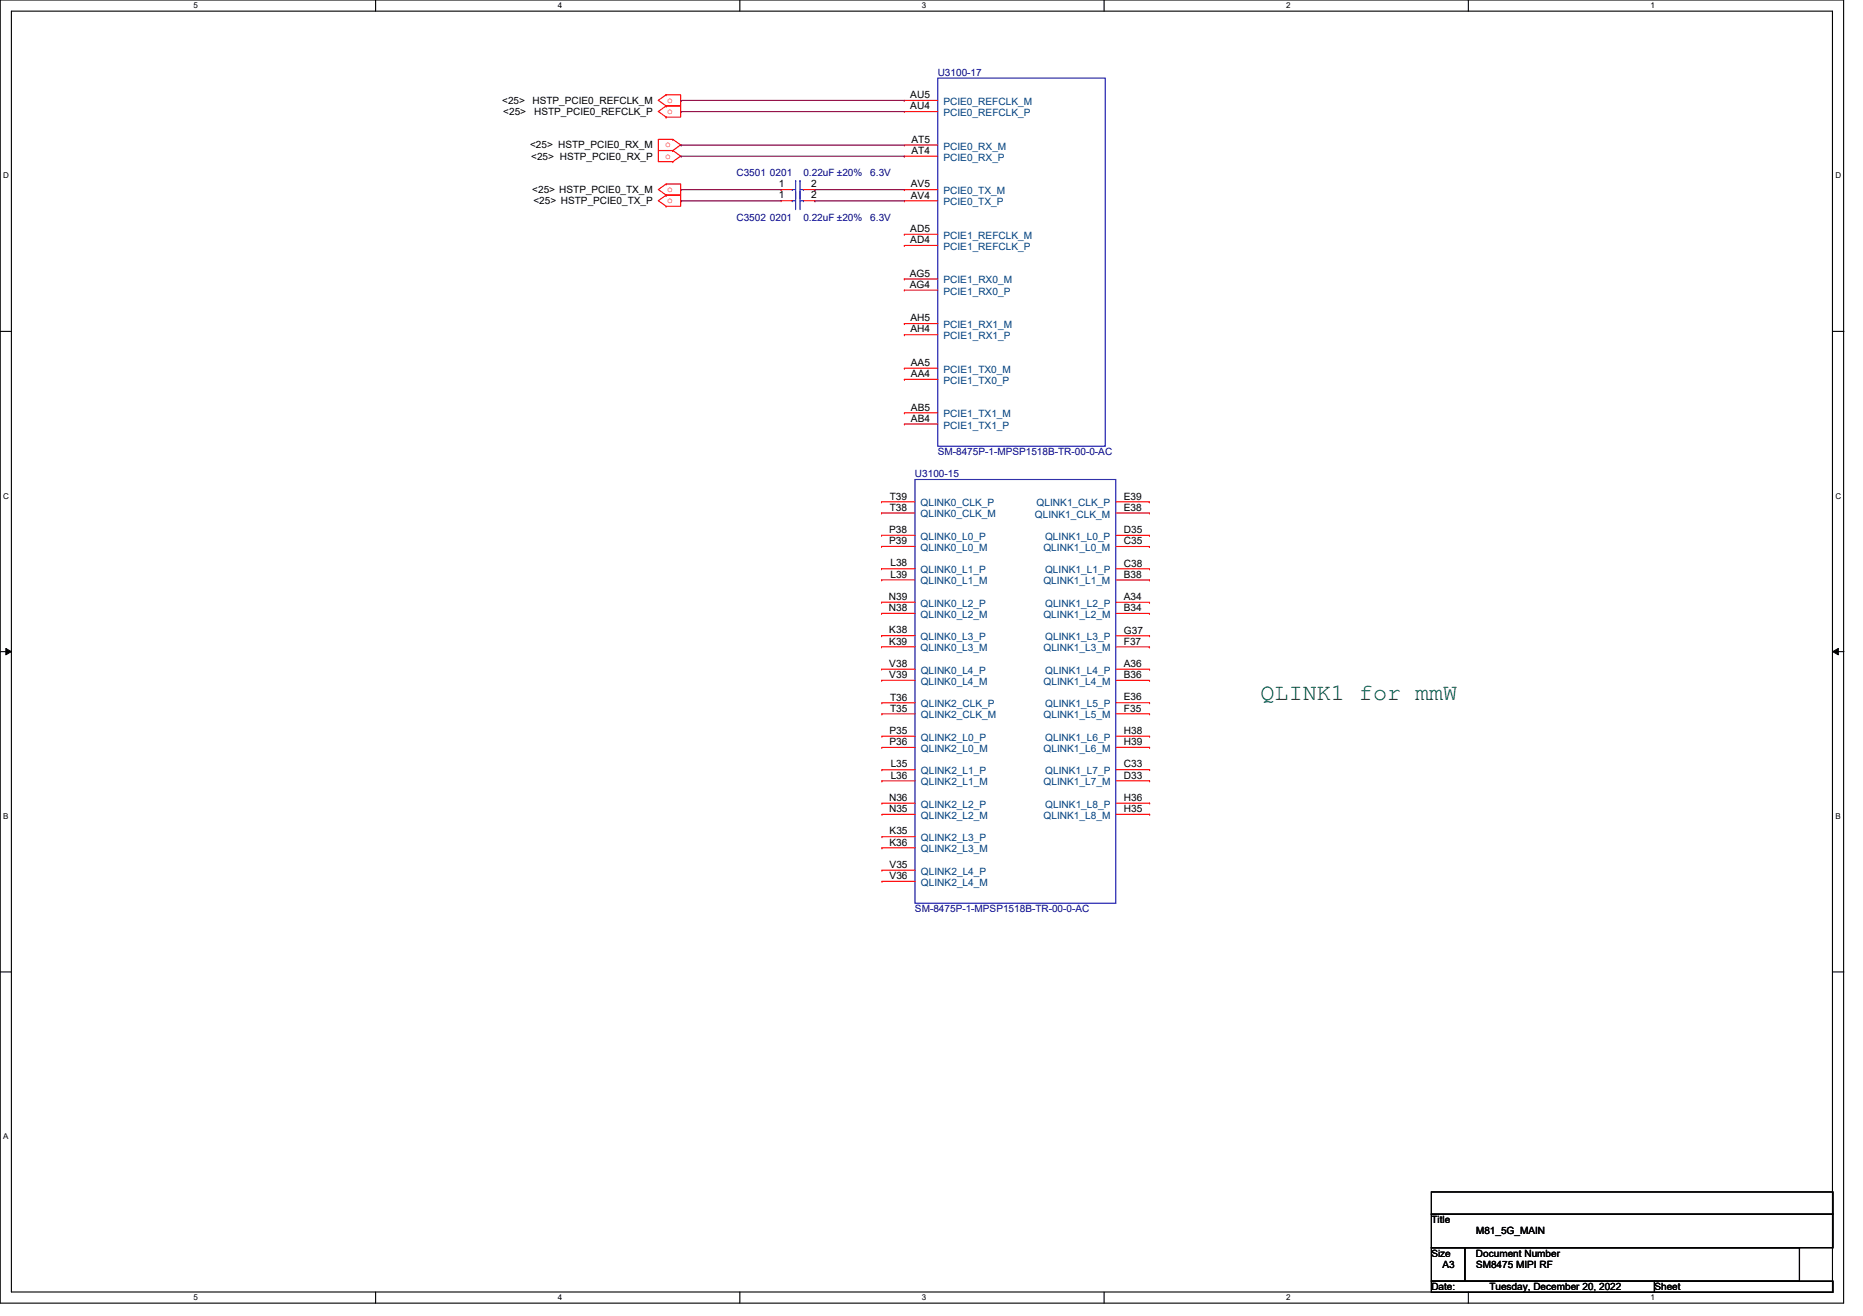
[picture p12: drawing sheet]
<svg xmlns="http://www.w3.org/2000/svg" width="297mm" height="210mm" viewBox="0 0 297 210" stroke-linecap="round" stroke-linejoin="round" font-family="sans-serif">
<path d="M0 0h293.9v207.9h-293.9zM1.8 1.8h290.4v204.3h-290.4z" fill="none" stroke="#000" stroke-width=".18"/>
<g fill="#fff">
<path d="M30.9 .2h.7v1.4h-.7z"/>
<path d="M30.9 206.3h.7v1.4h-.7z"/>
</g>
<path d="M59.9 0v1.8M59.9 206.1v1.8" fill="none" stroke="#000" stroke-width=".18"/>
<g fill="#fff">
<path d="M88.9 .2h.7v1.4h-.7z"/>
<path d="M88.9 206.3h.7v1.4h-.7z"/>
</g>
<path d="M118 0v1.8M118 206.1v1.8" fill="none" stroke="#000" stroke-width=".18"/>
<g fill="#fff">
<path d="M147 .2h.7v1.4h-.7z"/>
<path d="M147 206.3h.7v1.4h-.7z"/>
</g>
<path d="M176 0v1.8M176 206.1v1.8" fill="none" stroke="#000" stroke-width=".18"/>
<g fill="#fff">
<path d="M205.1 .2h.7v1.4h-.7z"/>
<path d="M205.1 206.3h.7v1.4h-.7z"/>
</g>
<path d="M234.1 0v1.8M234.1 206.1v1.8" fill="none" stroke="#000" stroke-width=".18"/>
<g fill="#fff">
<path d="M263.2 .2h.7v1.4h-.7z"/>
<path d="M263.2 206.3h.7v1.4h-.7z"/>
<path d="M.5 27.3h.9v1.4h-.9z"/>
<path d="M292.6 27.3h1v1.4h-1z"/>
<path d="M.5 78.4h.9v1.4h-.9z"/>
<path d="M292.7 78.4h.9v1.4h-.9z"/>
</g>
<path d="M0 52.9h1.8M292.2 52.9h1.8" fill="none" stroke="#000" stroke-width=".18"/>
<g fill="#fff">
<path d="M.5 129.5h.8v1.4h-.8z"/>
<path d="M292.7 129.5h.8v1.4h-.8z"/>
</g>
<path d="M0 103.9h1.8M292.2 103.9h1.8" fill="none" stroke="#000" stroke-width=".18"/>
<path d="M.9 103.4l.9 .5-.9 .5zM292.2 103.9l.9-.5v1z" fill="#000"/>
<path d="M.9 103.4l.9 .5-.9 .5zM292.2 103.9l.9-.5v1z" fill="none" stroke="#000" stroke-width=".16"/>
<path d="M.5 180.6h.8v1.4h-.8z" fill="#fff"/>
<path d="M0 155h1.8M292.2 155h1.8M228.2 190.1h64v3.6h-64zM228.2 193.7h64v5.3h-64zM228.2 199h5.4v5.3h-5.4zM228.2 199h5.4v5.4h-5.4zM233.6 199h53.3v5.3h-53.3zM233.6 199h53.3v5.4h-53.3zM228.2 204.3h35.6v1.8h-35.6zM228.2 204.4h35.6v1.7h-35.6zM263.8 204.3h28.4v1.8h-28.4zM263.8 204.4h28.4v1.7h-28.4z" fill="none" stroke="#000" stroke-width=".18"/>
<g fill="none" stroke="#f00" stroke-width=".18">
<path d="M106.2 15.1h.1M106.2 16.9h.1M106.2 15.1h2.3v1.8h-2.3M106.2 15.1l-1.2 .9 1.2 .9M106.2 18.7h.1M106.2 16.9h2.3v1.8h-2.3M106.2 16.9l-1.2 .9 1.2 .9M144.2 16h.1M144.2 16h5.3M144.2 17.8h.1M144.2 17.8h5.3M106.2 29.3h.1"/>
<path d="M106.2 31.1h.1M106.2 29.3h2.3v1.8h-2.3M106.2 29.3l-1.2 .9 1.2 .9M106.2 32.9h.1M106.2 31.1h2.3v1.8h-2.3M106.2 31.1l-1.2 .9 1.2 .9M107.3 22.2h.1M107.3 24h.1M107.3 22.2h-2.3v1.8h2.3M107.3 22.2l1.2 .9-1.2 .9M107.3 25.8h.1M107.3 24h-2.3v1.8h2.3"/>
<path d="M107.3 24l1.2 .9-1.2 .9M124.5 32h.1M124.5 32h1.8M124.5 30.2h.1M124.5 30.2h1.8M128.1 32h1.8M128.1 30.2h1.8M129.9 32h.1M129.9 30.2h.1M144.2 23.1h.1M144.2 23.1h5.3M144.2 24.9h.1"/>
<path d="M144.2 24.9h5.3M144.2 30.3h.1M144.2 30.3h5.3M144.2 32h.1M144.2 32h5.3M144.2 37.4h.1M144.2 37.4h5.3M144.2 39.2h.1M144.2 39.2h5.3M144.2 44.5h.1M144.2 44.5h5.3M144.2 46.3h.1"/>
<path d="M144.2 46.3h5.3M144.2 51.6h.1M144.2 51.6h5.3M144.2 53.4h.1M144.2 53.4h5.3M144.2 58.7h.1M144.2 58.7h5.3M144.2 60.5h.1M144.2 60.5h5.3M144.2 65.9h.1M144.2 65.9h5.3M144.2 67.6h.1"/>
<path d="M144.2 67.6h5.3M140.6 81.8h.1M140.6 81.8h5.3M140.6 80h.1M140.6 80h5.3M140.6 87.2h.1M140.6 87.2h5.3M140.6 85.4h.1M140.6 85.4h5.3M140.6 92.5h.1M140.6 92.5h5.3M140.6 90.7h.1"/>
<path d="M140.6 90.7h5.3M140.6 97.8h.1M140.6 97.8h5.3M140.6 96.1h.1M140.6 96.1h5.3M177.9 81.8h5.4M177.9 80.1h5.4M177.9 87.2h5.4M177.9 85.4h5.4M177.9 92.5h5.4M177.9 90.7h5.4M177.9 97.8h5.4"/>
<path d="M177.9 96.1h5.4M183.3 81.8h.1M183.3 80.1h.1M183.3 87.2h.1M183.3 85.4h.1M183.3 92.5h.1M183.3 90.7h.1M183.3 97.8h.1M183.3 96.1h.1M140.6 103.2h.1M140.6 103.2h5.3M140.6 101.4h.1"/>
<path d="M140.6 101.4h5.3M140.6 108.5h.1M140.6 108.5h5.3M140.6 106.7h.1M140.6 106.7h5.3M140.6 113.9h.1M140.6 113.9h5.3M140.6 112.1h.1M140.6 112.1h5.3M140.6 119.2h.1M140.6 119.2h5.3M140.6 117.4h.1"/>
<path d="M140.6 117.4h5.3M177.9 103.2h5.4M177.9 101.4h5.4M177.9 108.5h5.4M177.9 106.7h5.4M177.9 113.9h5.4M178 112.1h5.3M178 119.2h5.3M178 117.4h5.3M183.3 103.2h.1M183.3 101.4h.1M183.3 108.5h.1"/>
<path d="M183.3 106.7h.1M183.3 113.9h.1M183.3 112.1h.1M183.3 119.2h.1M183.3 117.4h.1M140.6 124.6h.1M140.6 124.6h5.3M140.6 122.8h.1M140.6 122.8h5.3M140.6 129.9h.1M140.6 129.9h5.3M140.6 128.1h.1"/>
<path d="M140.6 128.1h5.3M140.6 135.2h.1M140.6 135.2h5.3M140.6 133.5h.1M140.6 133.5h5.4M140.6 138.8h.1M140.6 138.8h5.4M178 124.5h5.3M178 122.8h5.3M178 129.9h5.3M178 128.1h5.3M183.3 124.5h.1"/>
<path d="M183.3 122.8h.1M183.3 129.9h.1M183.3 128.1h.1M140.6 140.6h.1M140.6 140.6h5.4"/>
</g>
<g fill="none" stroke="#00f" stroke-width=".18">
<path d="M149.5 12.5h26.7v58.7h-26.7zM126.3 32h.1M126.3 32h.6M126.3 30.2h.1M126.3 30.2h.6M126.9 30.6h.1M126.9 28.8h.1M126.9 28.8v4.6M127.6 30.6h.1M127.6 32h.5M127.6 28.8h.1M127.6 28.8v4.6"/>
<path d="M127.6 30.2h.5M128.1 32h.1M128.1 30.2h.1M145.9 76.5h32v67.6h-32z"/>
</g>
<g fill="none" stroke="#800040" stroke-width=".18">
<path d="M108.6 16h.1M108.6 17.8h.1M108.6 16h35.6M108.6 17.8h35.6M108.6 23.1h.1M108.6 24.9h.1M108.6 30.3h.1M108.6 32h.1M108.6 23.1h35.6M108.6 24.9h35.6M108.6 30.3h16M108.6 32h16"/>
<path d="M130 30.3h.1M130 32h.1M130 30.3h14.2M130 32h14.2"/>
</g>
<text font-size="3.7" fill="#008000" x="201" y="111.6">QLINK1 for mmW</text>
<g font-size="1.6">
<text x="80.1" y="16.5">&lt;25&gt;</text>
<text x="84.9" y="16.5">HSTP_PCIE0_REFCLK_M</text>
<text x="145.1" y="15.7">AU5</text>
<text x="145.1" y="17.4">AU4</text>
<text x="80.2" y="18.3">&lt;25&gt;</text>
<text x="84.5" y="23.7">&lt;25&gt; HSTP_PCIE0_RX_M</text>
<text x="85.2" y="18.3">HSTP_PCIE0_REFCLK_P</text>
<text x="145.3" y="22.8">AT5</text>
<text x="84.7" y="25.4">&lt;25&gt; HSTP_PCIE0_RX_P</text>
<text x="124.2" y="29.9">1</text>
<text x="129.3" y="29.9">2</text>
<text x="145.2" y="29.9">AV5</text>
<text x="145.3" y="24.6">AT4</text>
<text x="84.9" y="30.8">&lt;25&gt; HSTP_PCIE0_TX_M</text>
<text x="85.1" y="32.6">&lt;25&gt; HSTP_PCIE0_TX_P</text>
<text x="124.2" y="31.7">1</text>
<text x="129.3" y="31.7">2</text>
<text x="145.2" y="31.7">AV4</text>
<text x="145.1" y="37">AD5</text>
<text x="145.1" y="38.8">AD4</text>
<text x="145.1" y="44.1">AG5</text>
<text x="145.1" y="45.9">AG4</text>
<text x="145.1" y="51.3">AH5</text>
<text x="145.1" y="53">AH4</text>
<text x="145.2" y="58.4">AA5</text>
<text x="145.2" y="60.2">AA4</text>
<text x="145.2" y="65.5">AB5</text>
<text x="145.2" y="67.3">AB4</text>
<text x="141.9" y="81.5">T38</text>
<text x="141.9" y="79.7">T39</text>
<text x="179.2" y="81.5">E38</text>
<text x="179.2" y="79.7">E39</text>
<text x="141.8" y="86.8">P39</text>
<text x="141.8" y="85">P38</text>
<text x="179.2" y="86.8">C35</text>
<text x="179.2" y="85">D35</text>
<text x="141.7" y="95.7">N39</text>
<text x="142" y="92.1">L39</text>
<text x="142" y="90.4">L38</text>
<text x="179.2" y="92.1">B38</text>
<text x="179.2" y="90.4">C38</text>
<text x="179.2" y="95.7">A34</text>
<text x="141.7" y="97.5">N38</text>
<text x="141.8" y="101">K38</text>
<text x="179.2" y="97.5">B34</text>
<text x="179.2" y="101">G37</text>
<text x="141.8" y="102.8">K39</text>
<text x="141.8" y="106.4">V38</text>
<text x="179.2" y="102.8">F37</text>
<text x="179.2" y="106.4">A36</text>
<text x="141.8" y="108.2">V39</text>
<text x="141.9" y="113.5">T35</text>
<text x="141.9" y="111.7">T36</text>
<text x="179.2" y="108.2">B36</text>
<text x="179.2" y="113.5">F35</text>
<text x="179.2" y="111.7">E36</text>
<text x="141.8" y="118.9">P36</text>
<text x="141.8" y="117.1">P35</text>
<text x="179.2" y="118.8">H39</text>
<text x="179.2" y="117.1">H38</text>
<text x="142" y="124.2">L36</text>
<text x="142" y="122.4">L35</text>
<text x="179.2" y="124.2">D33</text>
<text x="179.2" y="122.4">C33</text>
<text x="141.7" y="129.5">N35</text>
<text x="141.7" y="127.8">N36</text>
<text x="179.2" y="129.5">H35</text>
<text x="179.2" y="127.7">H36</text>
<text x="141.8" y="134.9">K36</text>
<text x="141.8" y="133.1">K35</text>
<text x="141.8" y="140.2">V36</text>
<text x="141.8" y="138.4">V35</text>
<text x="228.2" y="195.1">Title</text>
<text x="235.3" y="196.9">M81_5G_MAIN</text>
<text x="228.2" y="200.4">Size</text>
<text x="230" y="202.2">A3</text>
<text x="235.3" y="200.4">Document Number</text>
<text x="235.3" y="202.2">SM8475 MIPI RF</text>
<text x="228.2" y="205.8">Date:</text>
<text x="237.5" y="205.8">Tuesday, December 20, 2022</text>
<text x="263.8" y="205.8">Sheet</text>
</g>
<g font-size="1.6" fill="#f00">
<text x="106.4" y="16.4">o</text>
<text x="106" y="23.5">o</text>
<text x="106.4" y="18.2">o</text>
<text x="106" y="25.3">o</text>
<text x="106.4" y="30.6">o</text>
<text x="106.4" y="32.4">o</text>
</g>
<g font-size="1.6" fill="#000080">
<text x="149.5" y="12.1">U3100-17</text>
<text x="117.4" y="28.1">C3501</text>
<text x="122.8" y="28.1">0201</text>
<text x="128.1" y="28.1">0.22uF ±20%</text>
<text x="138.8" y="28.1">6.3V</text>
<text x="117.4" y="35.2">C3502</text>
<text x="122.8" y="35.2">0201</text>
<text x="128.1" y="35.2">0.22uF ±20%</text>
<text x="138.8" y="35.2">6.3V</text>
<text x="145.9" y="76.1">U3100-15</text>
<text x="149.5" y="72.6">SM-8475P-1-MPSP1518B-TR-00-0-AC</text>
<text x="145.9" y="145.5">SM-8475P-1-MPSP1518B-TR-00-0-AC</text>
</g>
<g font-size="1.6" fill="#004080">
<text x="150.4" y="16.7">PCIE0_REFCLK_M</text>
<text x="150.4" y="18.5">PCIE0_REFCLK_P</text>
<text x="150.4" y="23.9">PCIE0_RX_M</text>
<text x="150.4" y="25.6">PCIE0_RX_P</text>
<text x="150.4" y="31">PCIE0_TX_M</text>
<text x="150.4" y="32.8">PCIE0_TX_P</text>
<text x="150.4" y="38.1">PCIE1_REFCLK_M</text>
<text x="150.4" y="39.9">PCIE1_REFCLK_P</text>
<text x="150.4" y="45.2">PCIE1_RX0_M</text>
<text x="150.4" y="47">PCIE1_RX0_P</text>
<text x="150.4" y="52.3">PCIE1_RX1_M</text>
<text x="150.4" y="54.1">PCIE1_RX1_P</text>
<text x="150.4" y="59.5">PCIE1_TX0_M</text>
<text x="150.4" y="61.2">PCIE1_TX0_P</text>
<text x="150.4" y="66.6">PCIE1_TX1_M</text>
<text x="150.4" y="68.4">PCIE1_TX1_P</text>
<text x="146.8" y="82.5">QLINK0_CLK_M</text>
<text x="146.8" y="80.8">QLINK0_CLK_P</text>
<text x="165" y="82.5">QLINK1_CLK_M</text>
<text x="165.3" y="80.8">QLINK1_CLK_P</text>
<text x="146.8" y="87.9">QLINK0_L0_M</text>
<text x="146.8" y="86.1">QLINK0_L0_P</text>
<text x="166.4" y="87.9">QLINK1_L0_M</text>
<text x="166.6" y="86.1">QLINK1_L0_P</text>
<text x="146.8" y="93.2">QLINK0_L1_M</text>
<text x="146.8" y="91.4">QLINK0_L1_P</text>
<text x="166.4" y="93.2">QLINK1_L1_M</text>
<text x="166.6" y="91.4">QLINK1_L1_P</text>
<text x="146.8" y="98.6">QLINK0_L2_M</text>
<text x="146.8" y="96.8">QLINK0_L2_P</text>
<text x="166.4" y="98.6">QLINK1_L2_M</text>
<text x="166.6" y="96.8">QLINK1_L2_P</text>
<text x="146.8" y="103.9">QLINK0_L3_M</text>
<text x="146.8" y="102.1">QLINK0_L3_P</text>
<text x="146.8" y="107.5">QLINK0_L4_P</text>
<text x="166.4" y="103.9">QLINK1_L3_M</text>
<text x="166.6" y="102.1">QLINK1_L3_P</text>
<text x="166.6" y="107.5">QLINK1_L4_P</text>
<text x="146.8" y="109.2">QLINK0_L4_M</text>
<text x="146.8" y="112.8">QLINK2_CLK_P</text>
<text x="166.4" y="109.2">QLINK1_L4_M</text>
<text x="166.6" y="112.8">QLINK1_L5_P</text>
<text x="146.8" y="114.6">QLINK2_CLK_M</text>
<text x="146.8" y="119.9">QLINK2_L0_M</text>
<text x="146.8" y="118.2">QLINK2_L0_P</text>
<text x="166.4" y="114.6">QLINK1_L5_M</text>
<text x="166.4" y="119.9">QLINK1_L6_M</text>
<text x="166.7" y="118.1">QLINK1_L6_P</text>
<text x="146.8" y="125.3">QLINK2_L1_M</text>
<text x="146.8" y="123.5">QLINK2_L1_P</text>
<text x="166.4" y="125.3">QLINK1_L7_M</text>
<text x="166.7" y="123.5">QLINK1_L7_P</text>
<text x="146.8" y="130.6">QLINK2_L2_M</text>
<text x="146.8" y="128.8">QLINK2_L2_P</text>
<text x="166.4" y="130.6">QLINK1_L8_M</text>
<text x="166.7" y="128.8">QLINK1_L8_P</text>
<text x="146.8" y="136">QLINK2_L3_M</text>
<text x="146.8" y="134.2">QLINK2_L3_P</text>
<text x="146.8" y="141.3">QLINK2_L4_M</text>
<text x="146.8" y="139.5">QLINK2_L4_P</text>
</g>
<g font-size="1.3">
<text x="30.9" y="1.3">5</text>
<text x="88.9" y="1.3">4</text>
<text x="147" y="1.3">3</text>
<text x="205.1" y="1.3">2</text>
<text x="263.2" y="1.3">1</text>
<text x=".5" y="28.5">D</text>
<text x="292.6" y="28.5">D</text>
<text x=".5" y="79.5">C</text>
<text x="292.7" y="79.5">C</text>
<text x=".5" y="130.6">B</text>
<text x="292.7" y="130.6">B</text>
<text x=".5" y="181.7">A</text>
<text x="30.9" y="207.4">5</text>
<text x="88.9" y="207.4">4</text>
<text x="147" y="207.4">3</text>
<text x="205.1" y="207.4">2</text>
<text x="263.2" y="207.4">1</text>
</g>
</svg>
